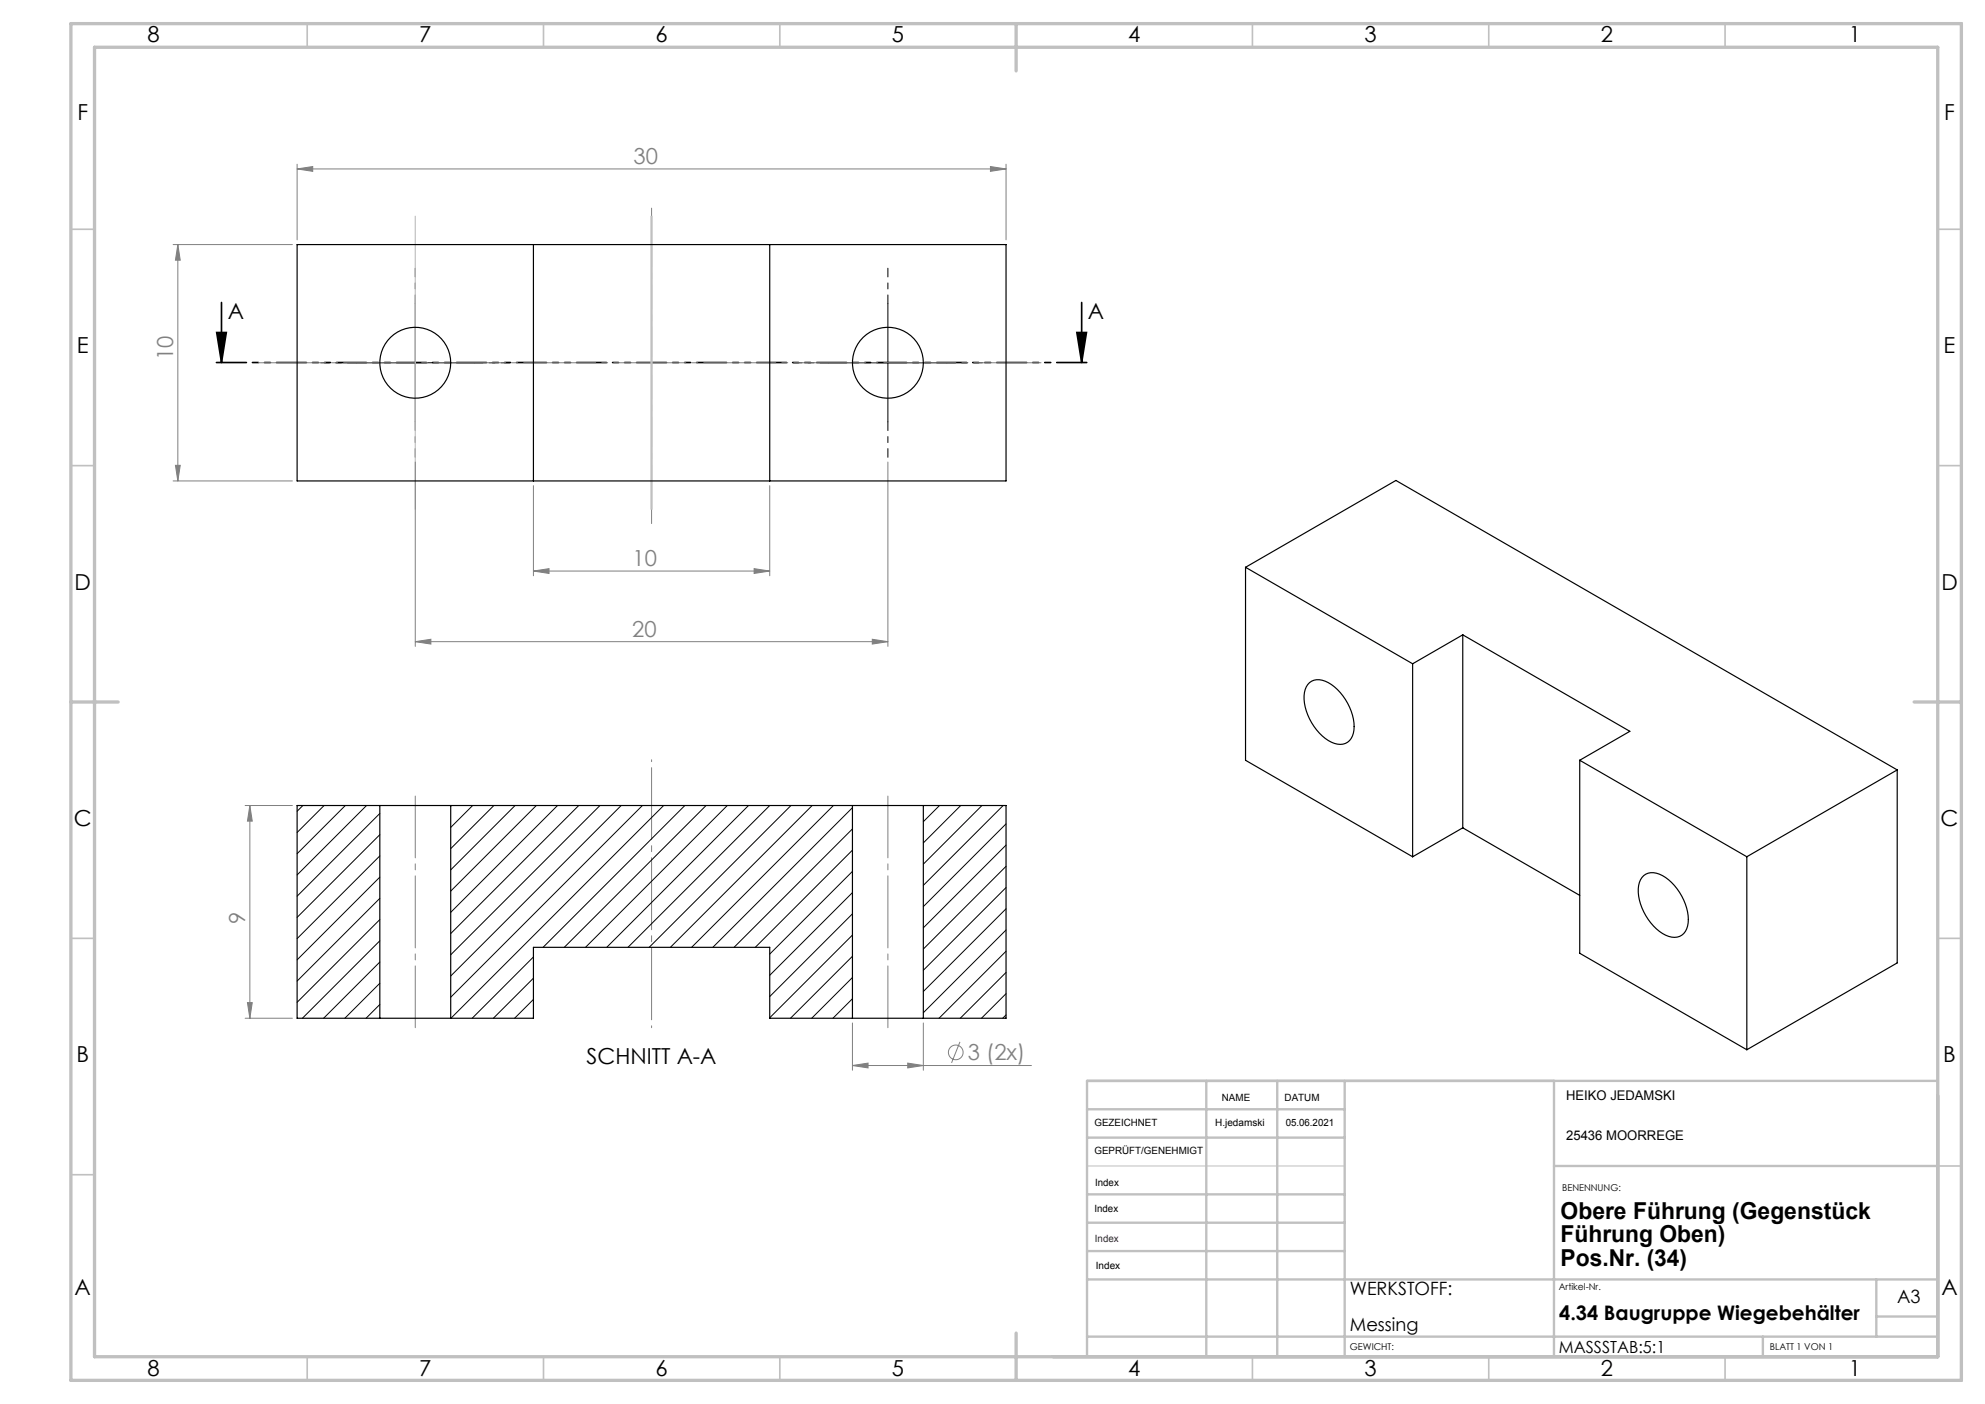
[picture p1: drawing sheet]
<svg xmlns="http://www.w3.org/2000/svg" width="420mm" height="297mm" viewBox="0 0 420 297" stroke-linecap="round" stroke-linejoin="round" font-family="sans-serif">
<g fill="none" stroke="#808080" stroke-width=".21">
<path d="M62.9 35.7l3.3-.5v1zM62.9 34.7v16M62.9 35.7h150M209.6 35.2l3.3 .5-3.3 .5zM212.9 34.7v16M36.6 51.7h25.3M37.6 51.7v50M37.6 51.7l.5 3.3h-1zM37.1 98.4h1l-.5 3.3zM87.9 97.7v39M187.9 97.7v39M36.6 101.7h25.3"/>
<path d="M112.9 102.7v19.1M162.9 102.7v19.1M87.9 135.7l3.3-.5v1zM87.9 135.7h100M112.9 120.8l3.3-.5v1zM112.9 120.8h50M159.6 120.3l3.3 .5-3.3 .5zM184.6 135.2l3.3 .5-3.3 .5zM51.9 170.4h10M52.9 170.4v45M52.9 170.4l.5 3.3h-1zM51.9 215.4h10"/>
<path d="M52.4 212.1h1l-.5 3.3zM180.4 216.4v10M195.4 216.4v10M180.4 225.4l3.3-.5v1zM180.4 225.4h37.8M192.1 224.9l3.3 .5-3.3 .5zM203.1 220.4l-1.8 4.4"/>
<circle cx="202.2" cy="222.6" r="1.56"/>
</g>
<path d="M45.8 70.3h2.1l-1 6.4zM46.9 64v12.7M227.8 70.3h2.1l-1 6.4zM228.9 64v12.7" fill="none" stroke="#000" stroke-width=".35"/>
<path d="M75.4 76.7h-7.5M87.9 64.2v-7.5M100.4 76.7h7.5M175.4 76.7h-7.5M187.9 64.2v-7.5M200.4 76.7h7.5M87.9 89.2v7.5M187.9 89.2v7.5" fill="none" stroke="#000" stroke-width=".21" stroke-dasharray="15.2 1.3 1.3 1.3" stroke-dashoffset="13.4"/>
<path d="M75.4 76.7h25M87.9 64.2v25M175.4 76.7h25M187.9 64.2v25" fill="none" stroke="#000" stroke-width=".21"/>
<path d="M230.9 76.7h-186" fill="none" stroke="#000" stroke-width=".35" stroke-dasharray="6.3 1.3 1.3 1.3 1.3 1.3" stroke-dashoffset="-.9"/>
<path d="M220.3 76.7h-165.6" fill="none" stroke="#808080" stroke-width=".21" stroke-dasharray="15.2 1.3 1.3 1.3" stroke-dashoffset="1"/>
<path d="M137.9 110.8v-66.8" fill="none" stroke="#808080" stroke-width=".21" stroke-dasharray="15.2 1.3 1.3 1.3" stroke-dashoffset="2.8"/>
<path d="M87.9 217.4v-49M187.9 217.4v-49" fill="none" stroke="#808080" stroke-width=".21" stroke-dasharray="15.2 1.3 1.3 1.3" stroke-dashoffset="2.2"/>
<path d="M137.9 217.4v-56.7" fill="none" stroke="#808080" stroke-width=".21" stroke-dasharray="15.2 1.3 1.3 1.3" stroke-dashoffset="-1.7"/>
<path d="M230 246.7h54.5" fill="none" stroke="#c0c0c0" stroke-width=".21"/>
<path d="M137.9 51.7v50" fill="none" stroke="#c0c0c0" stroke-width=".25" stroke-dasharray="15.2 1.3 1.3 1.3" stroke-dashoffset="1.7"/>
<path d="M87.9 45.7v62M137.7 45.7v62M138 45.7v62" fill="none" stroke="#c0c0c0" stroke-width=".25"/>
<g fill="none" stroke="#c0c0c0" stroke-width=".35">
<path d="M65 5v5M115 5v5M165 5v5M265 5v5M315 5v5M365 5v5M15 48.5h5M410 48.5h5M15 98.5h5M410 98.5h5M15 198.5h5M410 198.5h5"/>
<path d="M15 248.5h5M410 246.7h5M65 287v5M115 287v5M165 287v5M265 287v5M315 287v5M365 287v5"/>
</g>
<g fill="none" stroke="#c0c0c0" stroke-width=".5">
<path d="M230 234.7h54.5M255.2 228.7v58.3M270.2 228.7v58.3M284.5 228.7v58.3M328.8 228.7v58.3M410 228.6l-180 .1v58.3M230 252.7h54.5M230 240.7h54.5M230 258.7h54.5M328.8 246.7h81.2M230 264.7h54.5M230 270.7h180"/>
<path d="M397 270.7v12.1M397 278.5h13M230 282.8h180M373 282.8v4.2"/>
</g>
<path d="M15 5h400v287h-400zM20 10h390v277h-390zM215 5v10M15 148.5h10M405 148.5h10M215 282v10" fill="none" stroke="#c0c0c0" stroke-width=".7"/>
<path d="M227.8 70.3h2.1l-1 6.4zM45.8 70.3h2.1l-1 6.4z" fill="#000"/>
<g fill="#808080">
<path d="M209.6 35.2l3.3 .5-3.3 .5zM62.9 35.7l3.3-.5v1z"/>
<path d="M87.9 135.7l3.3-.5v1zM184.6 135.2l3.3 .5-3.3 .5zM180.4 225.4l3.3-.5v1zM192.1 224.9l3.3 .5-3.3 .5z"/>
<path d="M112.9 120.8l3.3-.5v1zM159.6 120.3l3.3 .5-3.3 .5z"/>
<path d="M52.4 212.1h1l-.5 3.3zM52.9 170.4l.5 3.3h-1z"/>
<path d="M37.6 51.7l.5 3.3h-1zM37.1 98.4h1l-.5 3.3z"/>
</g>
<g fill="none" stroke="#000" stroke-width=".25">
<path d="M62.9 51.7h150v50h-150zM112.9 51.7v50M162.9 51.7v50M263.5 120l31.9-18.4 106 61.3M263.5 120l35.4 20.4M263.5 120v40.8l35.4 20.4M309.5 134.3l35.4 20.4-10.7 6.1M309.5 134.3l-10.6 6.1M309.5 134.3v40.8M277.1 144.4a3.8 3.8 0 0 1 4.6 .4 11.2 11.2 0 0 1 4.7 10.3 2.99 2.99 0 0 1-4.7 1.9 11.3 11.3 0 0 1-5.7-10.5 3.5 3.5 0 0 1 1.1-2.1zM298.9 140.4v40.8M80.4 170.4h15"/>
<path d="M80.4 170.4h-17.5v45h17.5M80.4 170.4v45M95.4 170.4v45M95.4 170.4h85M180.4 170.4h15M180.4 170.4v45M195.4 170.4h17.5v45h-17.5M195.4 170.4v45M309.5 175.1l24.7 14.3M309.5 175.1l-10.6 6.1M334.2 160.8l35.4 20.4M334.2 160.8v40.9l35.4 20.4"/>
<path d="M401.4 162.9l-31.8 18.3M401.4 162.9v40.8l-31.8 18.4M347.8 185.2a3.8 3.8 0 0 1 4.6 .4 11.2 11.2 0 0 1 4.7 10.3 2.99 2.99 0 0 1-4.7 1.9 11.3 11.3 0 0 1-5.7-10.5 3.5 3.5 0 0 1 1.1-2.1zM369.6 181.2v40.9M80.4 215.4h15M95.4 215.4h17.5v-15h50v15h17.5M180.4 215.4h15"/>
<circle cx="87.9" cy="76.7" r="7.5"/>
<circle cx="187.9" cy="76.7" r="7.5"/>
</g>
<g fill="none" stroke="#000" stroke-width=".21">
<path d="M64.1 170.4l-1.2 1.2M68.6 170.4l-5.7 5.7M73.1 170.4l-10.2 10.2M77.6 170.4l-14.7 14.7M80.4 172.1l-17.5 17.5M80.4 176.6l-17.5 17.5M95.5 170.4l-.1 .1M100 170.4l-4.6 4.6M104.5 170.4l-9.1 9.1M109 170.4l-13.6 13.6M113.5 170.4l-18.1 18.1M118 170.4l-22.6 22.6"/>
<path d="M122.5 170.4l-27.1 27.1M126.9 170.4l-31.5 31.6M131.4 170.4l-36 36.1M135.9 170.4l-40.5 40.6M140.4 170.4l-45 45M144.9 170.4l-30 30M149.4 170.4l-30 30M153.9 170.4l-30 30M158.4 170.4l-30 30M162.9 170.4l-30 30M167.4 170.4l-30 30M171.8 170.4l-30 30"/>
<path d="M176.3 170.4l-30 30M180.4 170.9l-29.6 29.5M180.4 175.3l-25.1 25.1M180.4 179.8l-20.6 20.6M198.8 170.4l-3.4 3.4M203.3 170.4l-7.9 7.9M207.8 170.4l-12.4 12.4M212.3 170.4l-16.9 16.9M212.9 174.3l-17.5 17.5M212.9 178.8l-17.5 17.5M80.4 185.5l-17.5 17.5M80.4 190l-17.5 17.5"/>
<path d="M80.4 194.5l-17.5 17.5M80.4 181.1l-17.5 17.5M80.4 199l-16.4 16.4M180.4 184.3l-17.5 17.5M180.4 188.8l-17.5 17.5M180.4 193.3l-17.5 17.5M180.4 197.8l-17.5 17.5M212.9 183.3l-17.5 17.5M212.9 187.7l-17.5 17.6M212.9 192.2l-17.5 17.5M212.9 196.7l-17.5 17.5M80.4 203.5l-11.9 11.9"/>
<path d="M80.4 208l-7.4 7.4M80.4 212.5l-2.9 2.9M112.9 202.4l-13 13M112.9 206.9l-8.5 8.5M112.9 211.4l-4 4M180.4 202.3l-13.1 13.1M180.4 206.8l-8.7 8.6M180.4 211.3l-4.2 4.1M212.9 201.2l-14.2 14.2M212.9 205.7l-9.7 9.7M212.9 210.2l-5.2 5.2M212.9 214.7l-.7 .7"/>
</g>
<g font-size="4.9">
<text x="330.2" y="257.9">Obere Führung (Gegenstück</text>
<text x="330.2" y="262.8">Führung Oben)</text>
<text x="330.2" y="267.7">Pos.Nr. (34)</text>
</g>
<g font-size="4.7">
<text x="31.2" y="9">8</text>
<text x="88.7" y="9">7</text>
<text x="138.7" y="9">6</text>
<text x="188.7" y="9">5</text>
<text x="238.7" y="9">4</text>
<text x="288.7" y="9">3</text>
<text x="338.7" y="9">2</text>
<text x="391.2" y="9">1</text>
<text x="16.4" y="25.5">F</text>
<text x="411.4" y="25.5">F</text>
<text x="48.2" y="67.5">A</text>
<text x="230.2" y="67.5">A</text>
<text x="16.3" y="74.7">E</text>
<text x="411.3" y="74.7">E</text>
<text x="15.8" y="124.8">D</text>
<text x="410.8" y="124.8">D</text>
<text x="15.6" y="174.8">C</text>
<text x="410.6" y="174.8">C</text>
<text x="16.2" y="224.7">B</text>
<text x="124.1" y="225.2">SCHNITT A-A</text>
<text x="411.2" y="224.7">B</text>
<text x="15.8" y="274">A</text>
<text x="410.8" y="274">A</text>
<text x="31.2" y="291">8</text>
<text x="88.7" y="291">7</text>
<text x="138.7" y="291">6</text>
<text x="188.7" y="291">5</text>
<text x="238.7" y="291">4</text>
<text x="288.7" y="291">3</text>
<text x="338.7" y="291">2</text>
<text x="391.2" y="291">1</text>
</g>
<g font-size="4.7" fill="#808080">
<text x="134" y="34.7">30</text>
<text x="36.6" y="76.1" transform="rotate(-90 36.6 76.1)">10</text>
<text x="133.8" y="119.8">10</text>
<text x="133.8" y="134.7">20</text>
<text x="51.9" y="195.4" transform="rotate(-90 51.9 195.4)">9</text>
<text x="204.8" y="224.3">3 (2x)</text>
</g>
<text font-size="4.2" x="329.9" y="279.2">4.34 Baugruppe Wiegebehälter</text>
<g font-size="3.9">
<text x="285.6" y="273.9">WERKSTOFF:</text>
<text x="401.4" y="275.6">A3</text>
<text x="285.6" y="281.6">Messing</text>
</g>
<text font-size="3.5" x="329.9" y="286.3">MASSSTAB:5:1</text>
<g font-size="2.8">
<text x="331.4" y="232.7">HEIKO JEDAMSKI</text>
<text x="331.4" y="241.1">25436 MOORREGE</text>
</g>
<g font-size="2.1">
<text x="258.5" y="232.8">NAME</text>
<text x="271.8" y="232.9">DATUM</text>
<text x="231.6" y="238.2">GEZEICHNET</text>
<text x="257.1" y="238.2">H.jedamski</text>
<text x="272" y="238.2">05.06.2021</text>
<text x="231.6" y="244.2">GEPRÜFT/GENEHMIGT</text>
<text x="231.7" y="250.8">Index</text>
<text x="231.6" y="256.4">Index</text>
<text x="231.9" y="268.5">Index</text>
</g>
<text font-size="2.1" fill="#400040" x="231.7" y="262.7">Index</text>
<g font-size="2">
<text x="330.5" y="251.9">BENENNUNG:</text>
<text x="329.8" y="272.9">Artikel-Nr.</text>
<text x="285.6" y="285.5">GEWICHT:</text>
<text x="374.5" y="285.6">BLATT 1 VON 1</text>
</g>
</svg>
